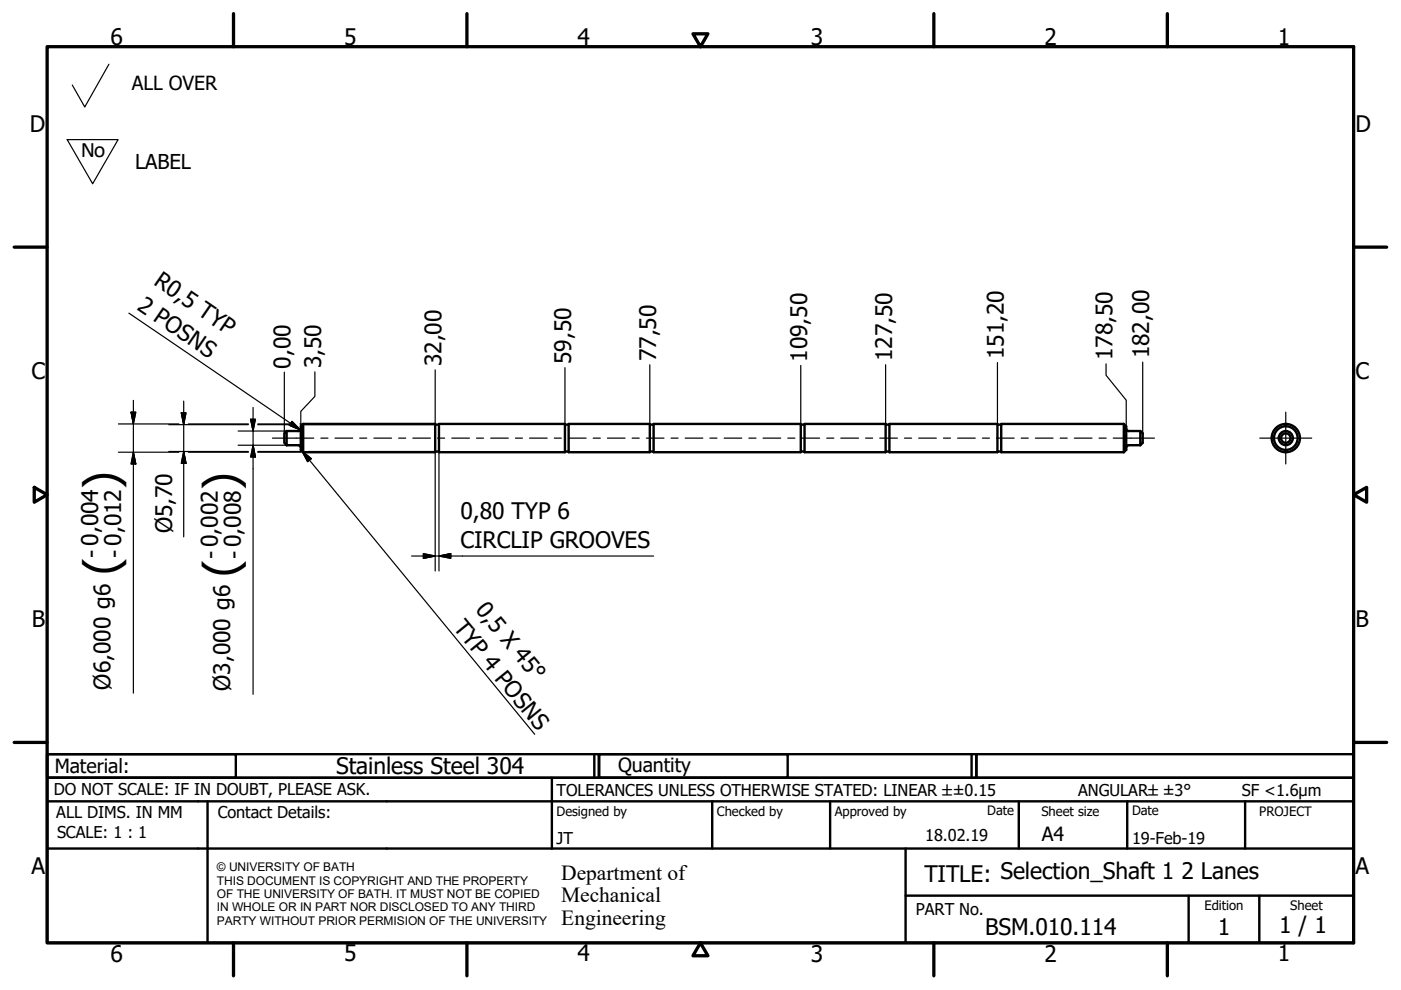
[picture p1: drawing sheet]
<svg xmlns="http://www.w3.org/2000/svg" width="297mm" height="210mm" viewBox="0 0 297 210" stroke-linecap="round" stroke-linejoin="round" font-family="sans-serif">
<!-- layer: Visible (ISO) -->
<g fill="none" stroke="#000" stroke-width=".51">
<path d="M60.8 91.4l-.5 .5v2l.5 .5M60.8 94.4h2.5l.4 .2 .1 .3M60.8 91.4v3M63.8 90.9l-.3 .4-.2 .1h-2.5M64.3 89.9l-.5 .5v5l.5 .5M64.3 89.9v6M64.3 89.9h28v6h-28M92.3 95.7h.8M92.3 90h.8M93.1 89.9h26.7v6h-26.7zM119.8 95.7h.8M119.8 90h.8"/>
<path d="M120.6 89.9h17.2v6h-17.2zM137.8 95.7h.8M137.8 90h.8M138.6 89.9h31.2v6h-31.2zM169.8 95.7h.8M169.8 90h.8M170.6 89.9h17.2v6h-17.2zM187.8 95.7h.8M187.8 90h.8M188.6 89.9h22.9v6h-22.9zM211.5 95.7h.8M211.5 90h.8"/>
<path d="M238.3 89.9l.5 .5v5l-.5 .5M238.3 89.9v6M238.3 89.9h-26v6h26M238.8 90.9v.2l.5 .3h2.5M241.8 94.4h-2.5l-.3 .1-.2 .4M241.8 91.4v3M241.8 91.4l.5 .5v2l-.5 .5"/>
<circle cx="272.6" cy="92.9" r="3"/>
<circle cx="272.6" cy="92.9" r="2.51"/>
<circle cx="272.6" cy="92.9" r="1.01"/>
<circle cx="272.6" cy="92.9" r="1.49"/>
</g>
<!-- layer: Border (ISO) -->
<g fill="none" stroke="#000" stroke-width=".7">
<path d="M10 9.9h277v190h-277zM49.5 2.9v7M99 2.9v7M146.9 7.2h3.2l-1.6 2.7zM198 2.9v7M247.5 2.9v7M3 52.4h7M287 52.4h7M7.3 103.3l2.7 1.6-2.7 1.6zM287 104.9l2.8-1.6v3.2zM3 157.4h7M287 157.4h7"/>
<path d="M49.5 199.9v7M99 199.9v7M148.5 199.9l1.6 2.7h-3.2zM198 199.9v7M247.5 199.9v7"/>
</g>
<!-- layer: Title (ISO) -->
<g fill="none" stroke="#000" stroke-width=".51">
<path d="M10 159.9h40v5h-40zM10 159.9h117v5h-117zM126 159.9v5M127 159.9h40v5h-40zM127 159.9h80v5h-80zM206 159.9v5M207 159.9h80v5h-80zM10 169.9v-5h277v5M10 169.9h277v30h-277zM10 179.9h277M44 169.9v30M117 164.9v15"/>
<path d="M151 169.9v10M176 169.9v10M192 179.9v20M216 169.9v10M239 169.9v10M264 169.9v10M192 189.9h95M252 189.9v10M267 189.9v10"/>
</g>
<!-- layer: Sketch Geometry (ISO) -->
<path d="M23.1 13.6l-5.1 9.1-2.7-4.7M14.2 29.6h10.8l-5.4 9.4z" fill="none" stroke="#000" stroke-width=".25"/>
<!-- layer: Centerline (ISO) -->
<g fill="none" stroke="#000" stroke-width=".25">
<path d="M57.8 92.9h8.7M68 92.9h1.5M71 92.9h3.8M76.3 92.9h1.5M79.3 92.9h3.7M84.5 92.9h1.5M87.5 92.9h3.8M92.8 92.9h1.5M95.8 92.9h3.7M101 92.9h1.5M104 92.9h3.8M109.3 92.9h1.5"/>
<path d="M112.3 92.9h3.7M117.5 92.9h1.5M120.5 92.9h3.8M125.8 92.9h1.5M128.8 92.9h3.7M134 92.9h1.5M137 92.9h3.8M142.3 92.9h1.5M145.3 92.9h3.7M150.5 92.9h1.5M153.5 92.9h3.8M158.8 92.9h1.5"/>
<path d="M161.8 92.9h3.7M167 92.9h1.5M170 92.9h3.8M175.3 92.9h1.5M178.3 92.9h3.7M183.5 92.9h1.5M186.5 92.9h3.8M191.8 92.9h1.5M194.8 92.9h3.7M200 92.9h1.5M203 92.9h3.8M208.3 92.9h1.5"/>
<path d="M211.3 92.9h3.7M216.5 92.9h1.5M219.5 92.9h3.8M224.8 92.9h1.5M227.8 92.9h3.7M233 92.9h1.5M236 92.9h8.8"/>
</g>
<!-- layer: Center Mark (ISO) -->
<path d="M267.1 92.9h11M272.6 87.4v11" fill="none" stroke="#000" stroke-width=".25"/>
<!-- layer: Dimension (ISO) -->
<g fill="none" stroke="#000" stroke-width=".25">
<path d="M27.3 66.4l36.4 24.8M60.3 78.9v13M66.8 78.8v5.2l-3 3.2v2.8M92.3 78.4v11.5M119.8 77.9v12M137.8 77.3v12.6M169.8 77.5v12.4M187.8 77.3v12.6M211.5 76.9v13M234.5 77.1v2.5l4.3 5.3v5.5M242.3 76.8v15.1M25.1 95.9h12.8"/>
<path d="M25.1 89.9h12.8M27.8 87.4h1l-.5 2.5zM28.3 95.9l.5 2.5h-1zM28.3 84.9v62.1M35.8 90h16.9M35.8 95.7h16.9M38.4 87.5h1l-.5 2.5zM38.9 95.7l.5 2.5h-1zM38.9 85v28.8M39.9 95.9h12.8M39.9 89.9h12.8M50.5 91.4h10.3"/>
<path d="M50.5 94.4h10.3M53.1 88.9h1l-.4 2.5zM53.7 94.4l.4 2.5h-1zM53.7 86.4v60.8M54.7 95.9h9.2M54.7 89.9h7M54.7 90h6.9M54.7 95.7h9.4M61.9 89.3l1.8 1.9-2.4-1zM63.6 89.9h.7M63.8 90h28.5M65.4 95.7h26.9"/>
<path d="M92.3 95.9v25.2M93.1 95.9v25.2M87.3 117.9h51.3M89.8 117.4l2.5 .5-2.5 .5zM93.1 117.9l2.5-.5v1z"/>
</g>
<g fill="#000" stroke="#000" stroke-width=".25">
<path d="M27.8 87.4l.5 2.5zM27.8 87.4h1l-.5 2.5zM28.3 95.9l.5 2.5zM28.3 95.9l.5 2.5h-1zM38.4 87.5l.5 2.5zM38.4 87.5h1l-.5 2.5zM38.9 95.7l.5 2.5zM38.9 95.7l.5 2.5h-1zM53.1 88.9l.6 2.5zM53.1 88.9h1l-.4 2.5zM53.7 94.4l.4 2.5zM53.7 94.4l.4 2.5h-1z"/>
<path d="M61.3 90.2l2.4 1zM61.9 89.3l1.8 1.9-2.4-1zM89.8 118.4l2.5-.5zM89.8 117.4l2.5 .5-2.5 .5zM93.1 117.9l2.5-.5zM93.1 117.9l2.5-.5v1z"/>
</g>
<!-- layer: Symbol (ISO) -->
<path d="M64 95.6l2 1.7-.8 .6zM64 95.6l49.4 60.1" fill="none" stroke="#000" stroke-width=".25"/>
<path d="M64 95.6l2 1.7zM64 95.6l2 1.7-.8 .6z" fill="#000" stroke="#000" stroke-width=".25"/>
<g font-size="9.7">
<text x="24.8" y="103.7" transform="rotate(-90 24.8 103.7)">)</text>
<text x="50.2" y="104" transform="rotate(-90 50.2 104)">)</text>
<text x="24.8" y="122" transform="rotate(-90 24.8 122)">(</text>
<text x="50.2" y="122.3" transform="rotate(-90 50.2 122.3)">(</text>
</g>
<g font-size="4.8">
<text x="23.4" y="9.5">6</text>
<text x="72.9" y="9.5">5</text>
<text x="122.4" y="9.5">4</text>
<text x="171.9" y="9.5">3</text>
<text x="221.4" y="9.5">2</text>
<text x="270.9" y="9.5">1</text>
<text x="6.3" y="27.9">D</text>
<text x="287.4" y="27.9">D</text>
<text x="28.9" y="65.5" transform="rotate(34 28.9 65.5)">2 POSNS</text>
<text x="32.4" y="60.3" transform="rotate(34 32.4 60.3)">R0,5 TYP</text>
<text x="93.6" y="77.7" transform="rotate(-90 93.6 77.7)">32,00</text>
<text x="121.1" y="77.2" transform="rotate(-90 121.1 77.2)">59,50</text>
<text x="139.1" y="76.6" transform="rotate(-90 139.1 76.6)">77,50</text>
<text x="171.1" y="76.7" transform="rotate(-90 171.1 76.7)">109,50</text>
<text x="189.1" y="76.6" transform="rotate(-90 189.1 76.6)">127,50</text>
<text x="212.8" y="76.1" transform="rotate(-90 212.8 76.1)">151,20</text>
<text x="235.9" y="76.4" transform="rotate(-90 235.9 76.4)">178,50</text>
<text x="243.6" y="76" transform="rotate(-90 243.6 76)">182,00</text>
<text x="6.7" y="80.4">C</text>
<text x="61.6" y="78.1" transform="rotate(-90 61.6 78.1)">0,00</text>
<text x="68.1" y="78.1" transform="rotate(-90 68.1 78.1)">3,50</text>
<text x="287.4" y="80.4">C</text>
<text x="36.5" y="113.1" transform="rotate(-90 36.5 113.1)">Ø5,70</text>
<text x="97.6" y="110">0,80 TYP 6</text>
<text x="21" y="118.3" transform="rotate(-90 21 118.3)">- 0,004</text>
<text x="25.9" y="118.3" transform="rotate(-90 25.9 118.3)">- 0,012</text>
<text x="46.4" y="118.6" transform="rotate(-90 46.4 118.6)">- 0,002</text>
<text x="51.2" y="118.6" transform="rotate(-90 51.2 118.6)">- 0,008</text>
<text x="97.6" y="116.3">CIRCLIP GROOVES</text>
<text x="100.6" y="129.3" transform="rotate(51 100.6 129.3)">0,5 X 45°</text>
<text x="6.8" y="132.9">B</text>
<text x="95.9" y="133.1" transform="rotate(51 95.9 133.1)">TYP 4 POSNS</text>
<text x="287.4" y="132.9">B</text>
<text x="23.4" y="146.2" transform="rotate(-90 23.4 146.2)">Ø6,000 g6</text>
<text x="48.8" y="146.4" transform="rotate(-90 48.8 146.4)">Ø3,000 g6</text>
<text x="71.2" y="164.1">Stainless Steel 304</text>
<text x="6.7" y="185.4">A</text>
<text x="287.4" y="185.4">A</text>
<text x="196" y="187">TITLE: Selection_Shaft 1</text>
<text x="250.5" y="186.4">2 Lanes</text>
<text x="271.2" y="197.9">1 / 1</text>
<text x="23.4" y="203.9">6</text>
<text x="72.9" y="203.8">5</text>
<text x="122.4" y="203.8">4</text>
<text x="171.9" y="203.9">3</text>
<text x="208.9" y="198.2">BSM.010.114</text>
<text x="221.4" y="203.9">2</text>
<text x="258.2" y="198.2">1</text>
<text x="270.9" y="203.8">1</text>
</g>
<text font-size="4.7" x="17.1" y="33.4">No</text>
<g font-size="4.6">
<text x="119" y="186.5">Department of</text>
<text x="119" y="191.3">Mechanical</text>
<text x="119" y="196">Engineering</text>
</g>
<text font-size="4.3" x="28.6" y="35.8">LABEL</text>
<g font-size="4.1">
<text x="28" y="19.1">ALL OVER</text>
<text x="11.6" y="163.9">Material:</text>
<text x="131" y="163.7">Quantity</text>
<text x="220.9" y="178.4">A4</text>
</g>
<g font-size="3.5">
<text x="11.4" y="168.5">DO NOT SCALE: IF IN DOUBT, PLEASE ASK.</text>
<text x="11.9" y="173.5">ALL DIMS. IN MM</text>
<text x="46.2" y="173.5">Contact Details:</text>
<text x="118" y="168.8">TOLERANCES UNLESS OTHERWISE STATED: LINEAR ±±0.15</text>
<text x="228.6" y="168.8">ANGULAR±±3°</text>
<text x="263.3" y="168.8">SF &lt;1.6µm</text>
<text x="12.1" y="177.6">SCALE: 1 : 1</text>
<text x="118" y="178.9">JT</text>
<text x="196.2" y="178.3">18.02.19</text>
<text x="240" y="178.9">19-Feb-19</text>
<text x="194.2" y="194.1">PART No.</text>
</g>
<g font-size="2.8">
<text x="118" y="173">Designed by</text>
<text x="152" y="173">Checked by</text>
<text x="177" y="173">Approved by</text>
<text x="209.3" y="172.9">Date</text>
<text x="220.8" y="173">Sheet size</text>
<text x="240" y="172.9">Date</text>
<text x="267" y="172.9">PROJECT</text>
<text x="255.4" y="193">Edition</text>
<text x="273.6" y="193">Sheet</text>
</g>
<g font-size="2.5">
<text x="46" y="184.7">© UNIVERSITY OF BATH</text>
<text x="46" y="187.6">THIS DOCUMENT IS COPYRIGHT AND THE PROPERTY</text>
<text x="46" y="190.4">OF THE UNIVERSITY OF BATH. IT MUST NOT BE COPIED</text>
<text x="46" y="193.2">IN WHOLE OR IN PART NOR DISCLOSED TO ANY THIRD</text>
<text x="46" y="196.1">PARTY WITHOUT PRIOR PERMISION OF THE UNIVERSITY</text>
</g>
</svg>
